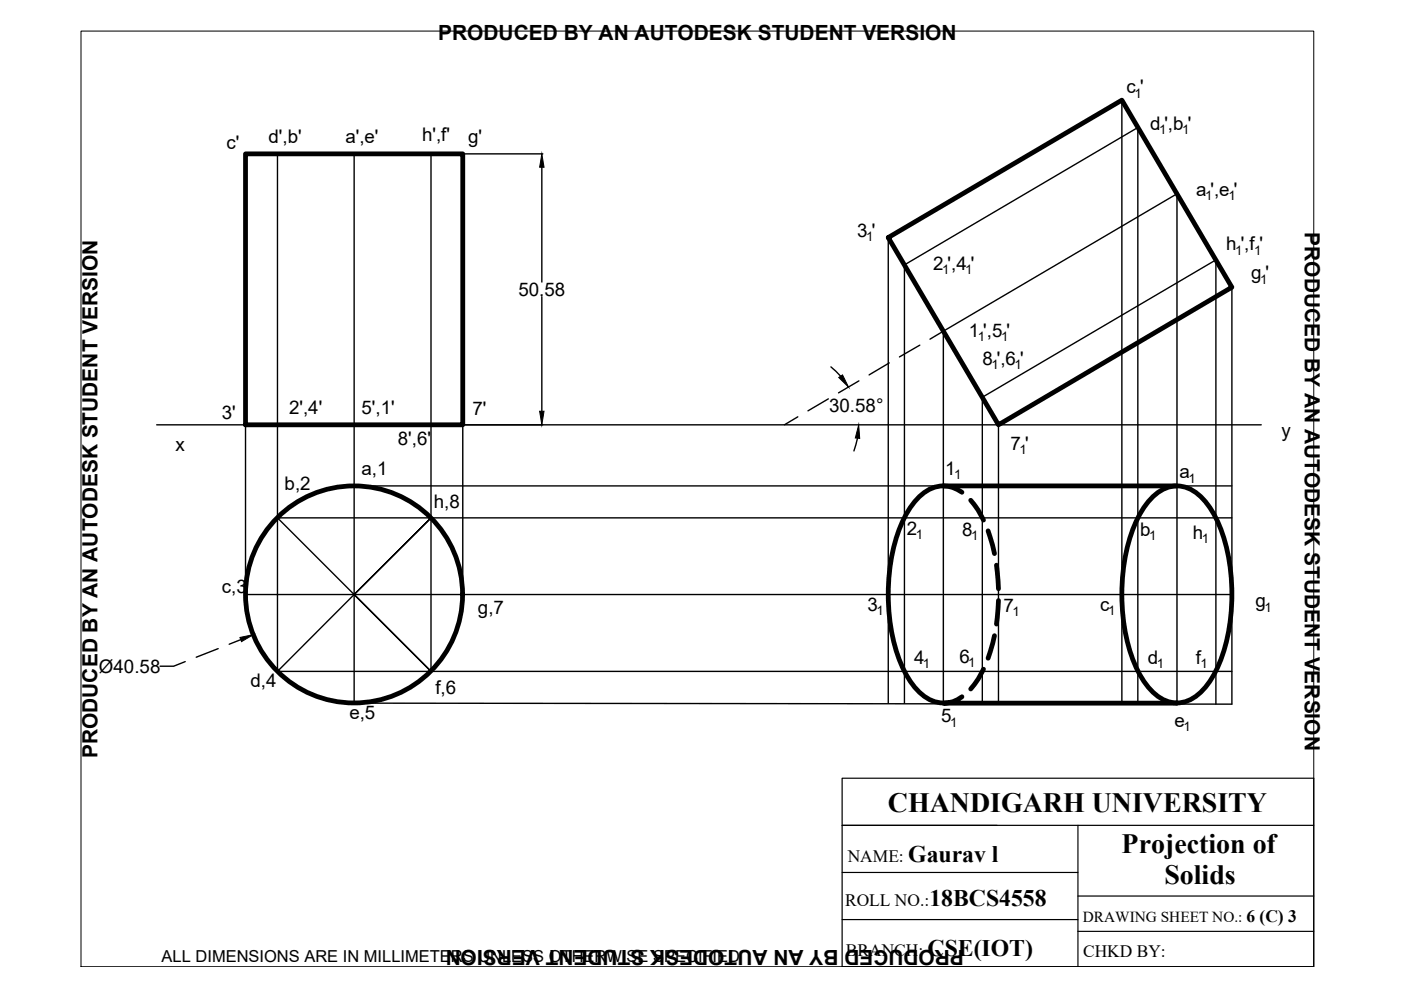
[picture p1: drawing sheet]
<svg xmlns="http://www.w3.org/2000/svg" width="297mm" height="210mm" viewBox="0 0 297 210" stroke-linecap="round" stroke-linejoin="round" font-family="sans-serif">
<!-- layer: thick continuous -->
<g fill="none" stroke="#000" stroke-width=".3">
<path d="M58.8 32.6v109.8M75.1 32.6v70.4M91.4 32.6v109.8M98.2 32.6h16.9M114.9 35.5v24.3M237.9 21.2v127.9M188.3 50.4v98.7M114.9 62.9v24.3M176.2 77.8l2 1.9M188.5 76.9l-4.2 2.6M195 73.2l-4.3 2.5M200 70.2l49.5-29.1v108"/>
<path d="M200 70.2v78.9M200 70.2l-2.8 1.7M261.2 60.9v88.4l-186.1-.2v-46.1M33.2 90.1h234.2M52.1 90.1v36h46M98.1 90.1v36M169.1 88.4l-2.8 1.7M175.6 84.6l-4.3 2.5M181.8 92.9l-.8 2.7M182.1 80.8l-4.3 2.5M211.7 90.1v59M75.1 103h186.1"/>
<path d="M261.2 109.8h-202.4l32.6 32.6-16.3-16.3 16.3-16.3-32.6 32.6M46.3 137.5l-4.7 1.8M51 135.6l-2.4 1M75 126.1h.2M98.1 126.1h163.1M39.3 140.3l-2.5 1h-2.9M58.8 142.4h202.4M191.8 149.1v-92.9l49.4-29.2v122.1M208.3 149.1v-64.9l49.5-29.1v94.2"/>
</g>
<g fill="none" stroke="#000" stroke-width="1">
<path d="M52.1 32.6h46v57.5h-46zM188.3 50.4l49.6-29.2 23.3 39.7-49.5 29.2zM200 103a8.1 8.1 0 0 0-6.2 3.5 30.8 30.8 0 0 0-5.4 17.3 37.3 37.3 0 0 0 3.7 19.2 11 11 0 0 0 6.8 5.9l1.1 .1M200 103a6.8 6.8 0 0 1 3.9 1.4M200 103h49.5M205.8 106.1a16.5 16.5 0 0 1 2.7 4.2M209.5 112.6l1.3 4.8M211.3 119.8l.4 5M244.3 105.5a6.8 6.8 0 0 1 10.5 0 24 24 0 0 1 5.6 12.1 41.2 41.2 0 0 1-2.3 24 13.4 13.4 0 0 1-6.4 7 6.8 6.8 0 0 1-7.4-2 24 24 0 0 1-5.6-12.1 41.2 41.2 0 0 1 2.2-24 17.5 17.5 0 0 1 3.4-5zM210.8 134.8l-1.3 4.8M211.7 127.3l-.4 5M203.9 147.7a6.2 6.2 0 0 1-3.9 1.4h49.5"/>
<path d="M208.5 141.9a16.5 16.5 0 0 1-2.7 4.2"/>
<circle cx="75.1" cy="126" r="23"/>
</g>
<path d="M114.9 32.6l.4 2.9h-.9zM177.8 80l.8-.5 1.3 2.6zM114.4 87.2h.9l-.4 2.9zM182.1 90.1l.2 2.8h-1zM50.9 135.2l2.8-.6-2.5 1.4z" fill="#000" stroke="#000" stroke-width=".21"/>
<path d="M17.2 6.6h261.3v198.4h-261.3z" fill="none" stroke="#000" stroke-width=".21"/>
<!-- layer: 0 -->
<path d="M178.5 165h100v40h-100zM178.5 175h100M228.5 175v30M178.5 195h50M178.5 185h50M228.5 190h50M228.5 197.5h50" fill="none" stroke="#000" stroke-width=".25"/>
<g font-size="5.9">
<text x="188.2" y="172.2">CHANDIGARH UNIVERSITY</text>
<text x="237.8" y="180.8">Projection of</text>
<text x="246.9" y="187.5">Solids</text>
</g>
<g font-size="5">
<text x="192.6" y="182.9">Gaurav l</text>
<text x="197" y="192.1">18BCS4558</text>
<text x="196.7" y="202.7">CSE(IOT)</text>
</g>
<g font-size="4.4">
<text x="92.9" y="8.5">PRODUCED BY AN AUTODESK STUDENT VERSION</text>
<text x="276.6" y="49.3" transform="rotate(90 276.6 49.3)">PRODUCED BY AN AUTODESK STUDENT VERSION</text>
<text x="20.6" y="160.7" transform="rotate(-90 20.6 160.7)">PRODUCED BY AN AUTODESK STUDENT VERSION</text>
<text x="204.4" y="201.5" transform="rotate(180 204.4 201.5)">PRODUCED BY AN AUTODESK STUDENT VERSION</text>
</g>
<g font-size="4">
<text x="238.8" y="19.8">c '</text>
<text x="89.5" y="29.9">h',f'</text>
<text x="243.8" y="27.5">d ',b '</text>
<text x="48" y="31.7">c'</text>
<text x="56.9" y="30.3">d',b'</text>
<text x="73.2" y="30.3">a',e'</text>
<text x="99.3" y="30.3">g'</text>
<text x="253.6" y="41.5">a ',e '</text>
<text x="181.7" y="50.2">3 '</text>
<text x="260" y="53">h ',f '</text>
<text x="197.9" y="57.3">2 ',4 '</text>
<text x="265.2" y="59.3">g '</text>
<text x="109.9" y="62.7">50.58</text>
<text x="205.4" y="71.4">1 ',5 '</text>
<text x="208.3" y="77.3">8 ',6 '</text>
<text x="47" y="88.8">3'</text>
<text x="61.3" y="87.7">2',4'</text>
<text x="76.7" y="87.7">5',1'</text>
<text x="100.1" y="88">7'</text>
<text x="175.8" y="87.3">30.58°</text>
<text x="37.2" y="95.6">x</text>
<text x="84.4" y="94.3">8',6'</text>
<text x="214.2" y="95.4">7 '</text>
<text x="271.7" y="92.6">y</text>
<text x="76.7" y="100.7">a,1</text>
<text x="200.4" y="100.7">1</text>
<text x="250" y="101.4">a</text>
<text x="60.4" y="103.8">b,2</text>
<text x="92" y="107.6">h,8</text>
<text x="192.3" y="113.5">2</text>
<text x="204" y="113.7">8</text>
<text x="241.7" y="113.6">b</text>
<text x="252.9" y="114.2">h</text>
<text x="47" y="125.8">c,3</text>
<text x="101.3" y="130.1">g,7</text>
<text x="183.9" y="129.4">3</text>
<text x="212.8" y="129.8">7</text>
<text x="233.3" y="129.6">c</text>
<text x="266.2" y="128.8">g</text>
<text x="21" y="142.6">Ø40.58</text>
<text x="193.8" y="140.7">4</text>
<text x="203.4" y="140.5">6</text>
<text x="243.4" y="140.7">d</text>
<text x="253.6" y="140.8">f</text>
<text x="53.1" y="145.6">d,4</text>
<text x="92.3" y="147.1">f,6</text>
<text x="74.1" y="152.4">e,5</text>
<text x="199.5" y="153.1">5</text>
<text x="249" y="154.1">e</text>
</g>
<g font-size="3.7">
<text x="179.7" y="182.9">NAME:</text>
<text x="179.2" y="192.1">ROLL NO.:</text>
<text x="264.3" y="195.4">6 (C) 3</text>
<text x="179.4" y="202.7">BRANCH:</text>
<text x="229.6" y="202.8">CHKD BY:</text>
</g>
<text font-size="3.5" x="34.3" y="203.9">ALL DIMENSIONS ARE IN MILLIMETERS UNLESS OTHERWISE SPECIFIED</text>
<text font-size="3.2" x="229.6" y="195.4">DRAWING SHEET NO.:</text>
<g font-size="2.8">
<text x="240.5" y="20.7">1</text>
<text x="245.7" y="28.4">1</text>
<text x="250.6" y="28.4">1</text>
<text x="255.5" y="42.4">1</text>
<text x="260.5" y="42.4">1</text>
<text x="183.6" y="51.1">1</text>
<text x="261.9" y="54">1</text>
<text x="265.9" y="54">1</text>
<text x="199.8" y="58.2">1</text>
<text x="204.7" y="58.2">1</text>
<text x="267.2" y="60.2">1</text>
<text x="207.3" y="72.3">1</text>
<text x="212.2" y="72.3">1</text>
<text x="210.2" y="78.2">1</text>
<text x="215.1" y="78.2">1</text>
<text x="202.3" y="101.5">1</text>
<text x="216.1" y="96.3">1</text>
<text x="252" y="102.3">1</text>
<text x="194.2" y="114.4">1</text>
<text x="205.9" y="114.5">1</text>
<text x="243.6" y="114.5">1</text>
<text x="254.8" y="115.1">1</text>
<text x="185.8" y="130.3">1</text>
<text x="214.7" y="130.7">1</text>
<text x="235" y="130.5">1</text>
<text x="268.1" y="129.7">1</text>
<text x="195.7" y="141.6">1</text>
<text x="205.3" y="141.4">1</text>
<text x="245.3" y="141.6">1</text>
<text x="254.5" y="141.7">1</text>
<text x="201.5" y="154">1</text>
<text x="250.9" y="155.1">1</text>
</g>
</svg>
